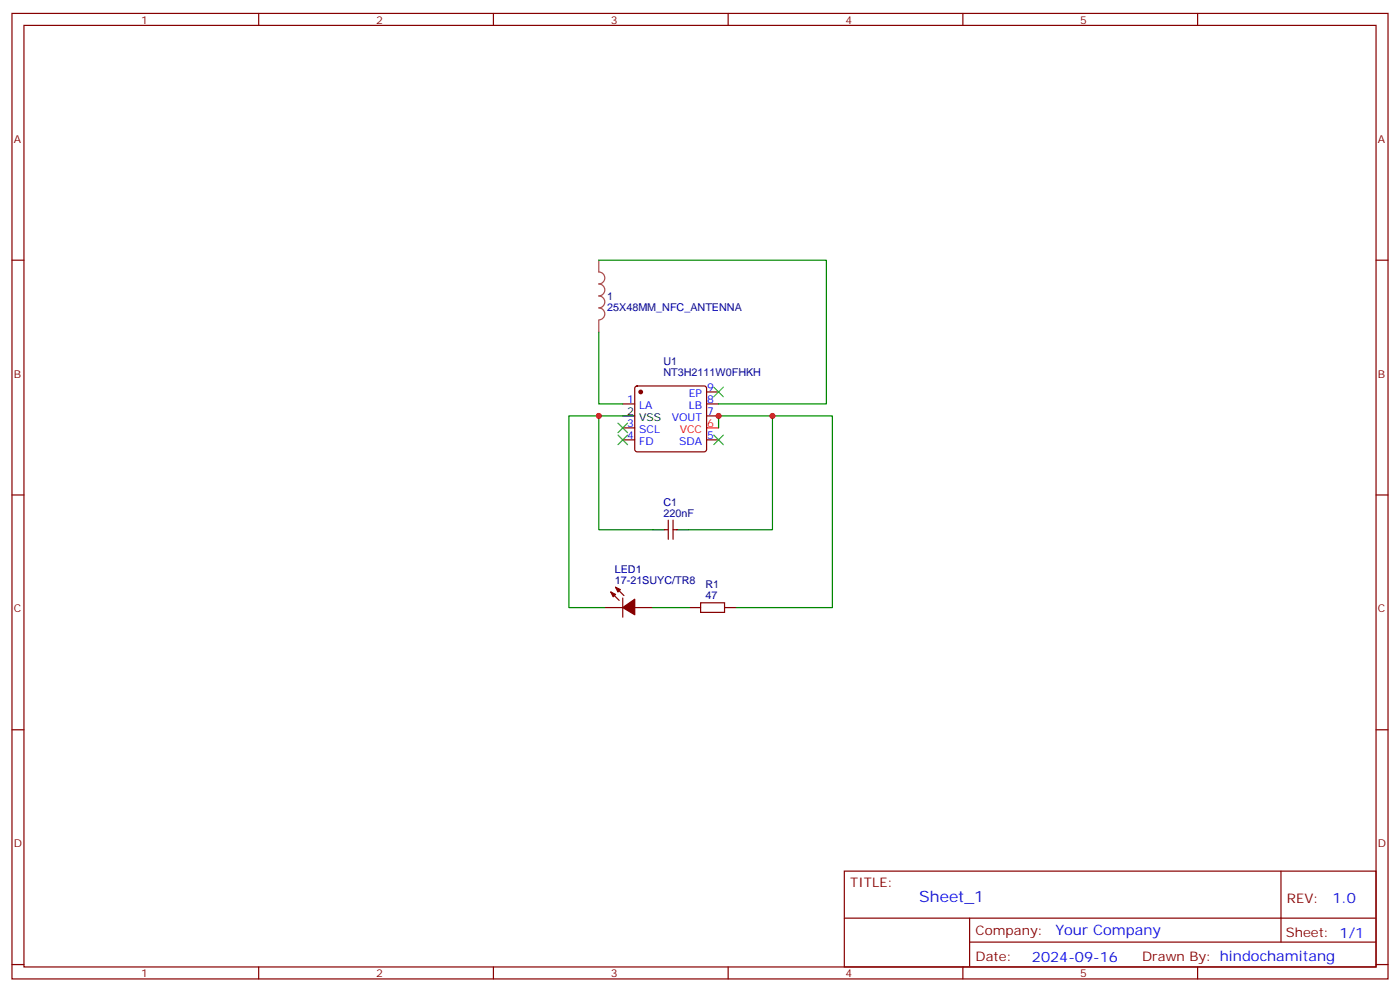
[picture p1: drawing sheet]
<svg xmlns="http://www.w3.org/2000/svg" width="412mm" height="292mm" viewBox="0 0 412 292" stroke-linecap="round" stroke-linejoin="round" font-family="sans-serif">
<g fill="none" stroke="#870000" stroke-width=".35">
<path d="M3.5 4h405.4v284.3h-405.4zM7.1 7.5h398.2v277.3h-398.2zM76.2 4v3.5M145.3 4v3.5M214.5 4v3.5M283.6 4v3.5M352.8 4v3.5M3.5 76.6h3.6M405.3 76.6h3.6M183.4 119h3.6M187.2 113.9l.5-.2h19.7l.5 .2 .2 .5v18l-.2 .5-.5 .2h-19.7l-.5-.3-.2-.4v-18zM208.1 115.4h3.6"/>
<path d="M208.1 119h3.6M183.4 129.5h3.6M183.4 126h3.6M208.1 122.5h3.6M208.1 129.5h3.6M3.5 145.8h3.6M195.8 156h1M196.8 153.2v5.6M198.3 153.2v5.6M198.3 156h1M405.3 145.8h3.6M178.2 178.9h5.2"/>
<path d="M179.9 174.3l2.5 2.5M181.3 172.9l2.5 2.5M183.4 176.1v5.7M187 178.9h5.3M206.4 177.5h7v2.8h-7zM3.5 214.9h3.6M405.3 214.9h3.6M248.7 256.5h156.6v28.3h-156.6zM377.3 256.6v20.8M248.7 270.4h156.5M285.6 277.4h119.6M285.6 270.4v14.1"/>
<path d="M3.5 284.1h3.6M76.2 284.8v3.5M145.3 284.8v3.5M214.5 284.8v3.5M283.6 284.8v3.5M352.8 284.8v3.5M405.3 284.1h3.6"/>
</g>
<path d="M208.1 126h3.6" fill="none" stroke="#f00" stroke-width=".35"/>
<path d="M183.4 122.5h3.6M192.3 156h3.5M199.3 156h3.5M202.8 178.9h3.6M213.4 178.9h3.6" fill="none" stroke="#000" stroke-width=".35"/>
<g fill="#870000" stroke="#870000" stroke-width=".35">
<path d="M179.9 174.3l1.4 .7-.7 .8z"/>
<path d="M181.3 172.9l1.4 .7-.7 .7z"/>
<path d="M183.4 178.9l3.6-2.4v4.5z"/>
<circle cx="188.7" cy="115.4" r=".53"/>
</g>
<path d="M176.4 76.6v3.5a1.76 1.76 0 0 1 1.8 1.8 1.76 1.76 0 0 1-1.8 1.7 1.76 1.76 0 0 1 1.8 1.8 1.76 1.76 0 0 1-1.8 1.8 1.76 1.76 0 0 1 1.8 1.7 1.76 1.76 0 0 1-1.8 1.8 1.76 1.76 0 0 1 1.8 1.7 1.76 1.76 0 0 1-1.8 1.8M176.4 94.3v3.5" fill="none" stroke="#a64a4a" stroke-width=".35"/>
<path d="M176.4 76.6h67v42.4h-31.7M176.4 97.8v21.2h7M176.4 122.5h-8.8v56.4h10.6M183.4 122.5h-7v33.5h15.9M211.7 126v-3.5h15.8v33.5h-24.7M227.5 122.5h17.7v56.4h-28.2M192.3 178.9h10.5" fill="none" stroke="#008700" stroke-width=".35"/>
<path d="M210.3 114l2.8 2.8M213.1 114l-2.8 2.8M182 124.6l2.9 2.8M182 128.1l2.9 2.9M184.9 124.6l-2.9 2.8M184.9 128.1l-2.9 2.9M210.3 128.1l2.8 2.9M213.1 128.1l-2.8 2.9" fill="none" stroke="#3c3" stroke-width=".35"/>
<g fill="#c00">
<circle cx="211.7" cy="122.5" r=".88"/>
<circle cx="227.5" cy="122.5" r=".88"/>
<circle cx="176.4" cy="122.5" r=".88"/>
</g>
<text font-size="4.6" fill="#00f" x="270.8" y="265.6">Sheet_1</text>
<g font-size="4.2" fill="#00f">
<text x="392.5" y="265.8">1.0</text>
<text x="310.9" y="275.4">Your Company</text>
<text x="304" y="283.2">2024-09-16</text>
</g>
<g font-size="3.9" fill="#800">
<text x="250.5" y="261.1">TITLE:</text>
<text x="379.1" y="265.8">REV:</text>
<text x="287.4" y="275.3">Company:</text>
<text x="378.7" y="275.9">Sheet: 1/1</text>
<text x="287.4" y="283">Date:</text>
<text x="336.4" y="283.1">Drawn By: hindochamitang</text>
</g>
<g font-size="3.2" fill="#800">
<text x="41.6" y="6.9">1</text>
<text x="110.8" y="6.9">2</text>
<text x="179.9" y="6.9">3</text>
<text x="249.1" y="6.9">4</text>
<text x="318.2" y="6.9">5</text>
<text x="4.1" y="42.1">A</text>
<text x="405.9" y="42.1">A</text>
<text x="4.1" y="111.2">B</text>
<text x="405.9" y="111.2">B</text>
<text x="4.1" y="180.3">C</text>
<text x="405.9" y="180.3">C</text>
<text x="4.1" y="249.5">D</text>
<text x="405.9" y="249.5">D</text>
<text x="41.6" y="287.8">1</text>
<text x="110.8" y="287.8">2</text>
<text x="179.9" y="287.8">3</text>
<text x="249.1" y="287.8">4</text>
<text x="318.2" y="287.8">5</text>
</g>
<g font-size="3.2" fill="#000080">
<text x="178.9" y="88.4">1</text>
<text x="178.9" y="91.5">25X48MM_NFC_ANTENNA</text>
<text x="195.4" y="107.5">U1</text>
<text x="195.4" y="110.7">NT3H2111W0FHKH</text>
<text x="195.5" y="148.9">C1</text>
<text x="195.5" y="152.1">220nF</text>
<text x="181.1" y="171.9">17-21SUYC/TR8</text>
<text x="181.1" y="168.7">LED1</text>
<text x="207.8" y="173.3">R1</text>
<text x="207.8" y="176.5">47</text>
</g>
<g font-size="3.2" fill="#00f">
<text x="184.8" y="118.6">1</text>
<text x="202.9" y="116.8">EP</text>
<text x="208.3" y="115.1">9</text>
<text x="208.3" y="118.6">8</text>
<text x="184.8" y="125.7">3</text>
<text x="188.3" y="120.4">LA</text>
<text x="197.9" y="123.9">VOUT</text>
<text x="202.9" y="120.4">LB</text>
<text x="208.3" y="122.1">7</text>
<text x="184.8" y="129.2">4</text>
<text x="188.3" y="131">FD</text>
<text x="188.3" y="127.4">SCL</text>
<text x="200.1" y="131">SDA</text>
<text x="208.3" y="129.2">5</text>
</g>
<g font-size="3.2">
<text x="184.8" y="122.1">2</text>
<text x="188.3" y="123.9">VSS</text>
</g>
<g font-size="3.2" fill="#f00">
<text x="208.3" y="125.7">6</text>
<text x="200.2" y="127.4">VCC</text>
</g>
</svg>
